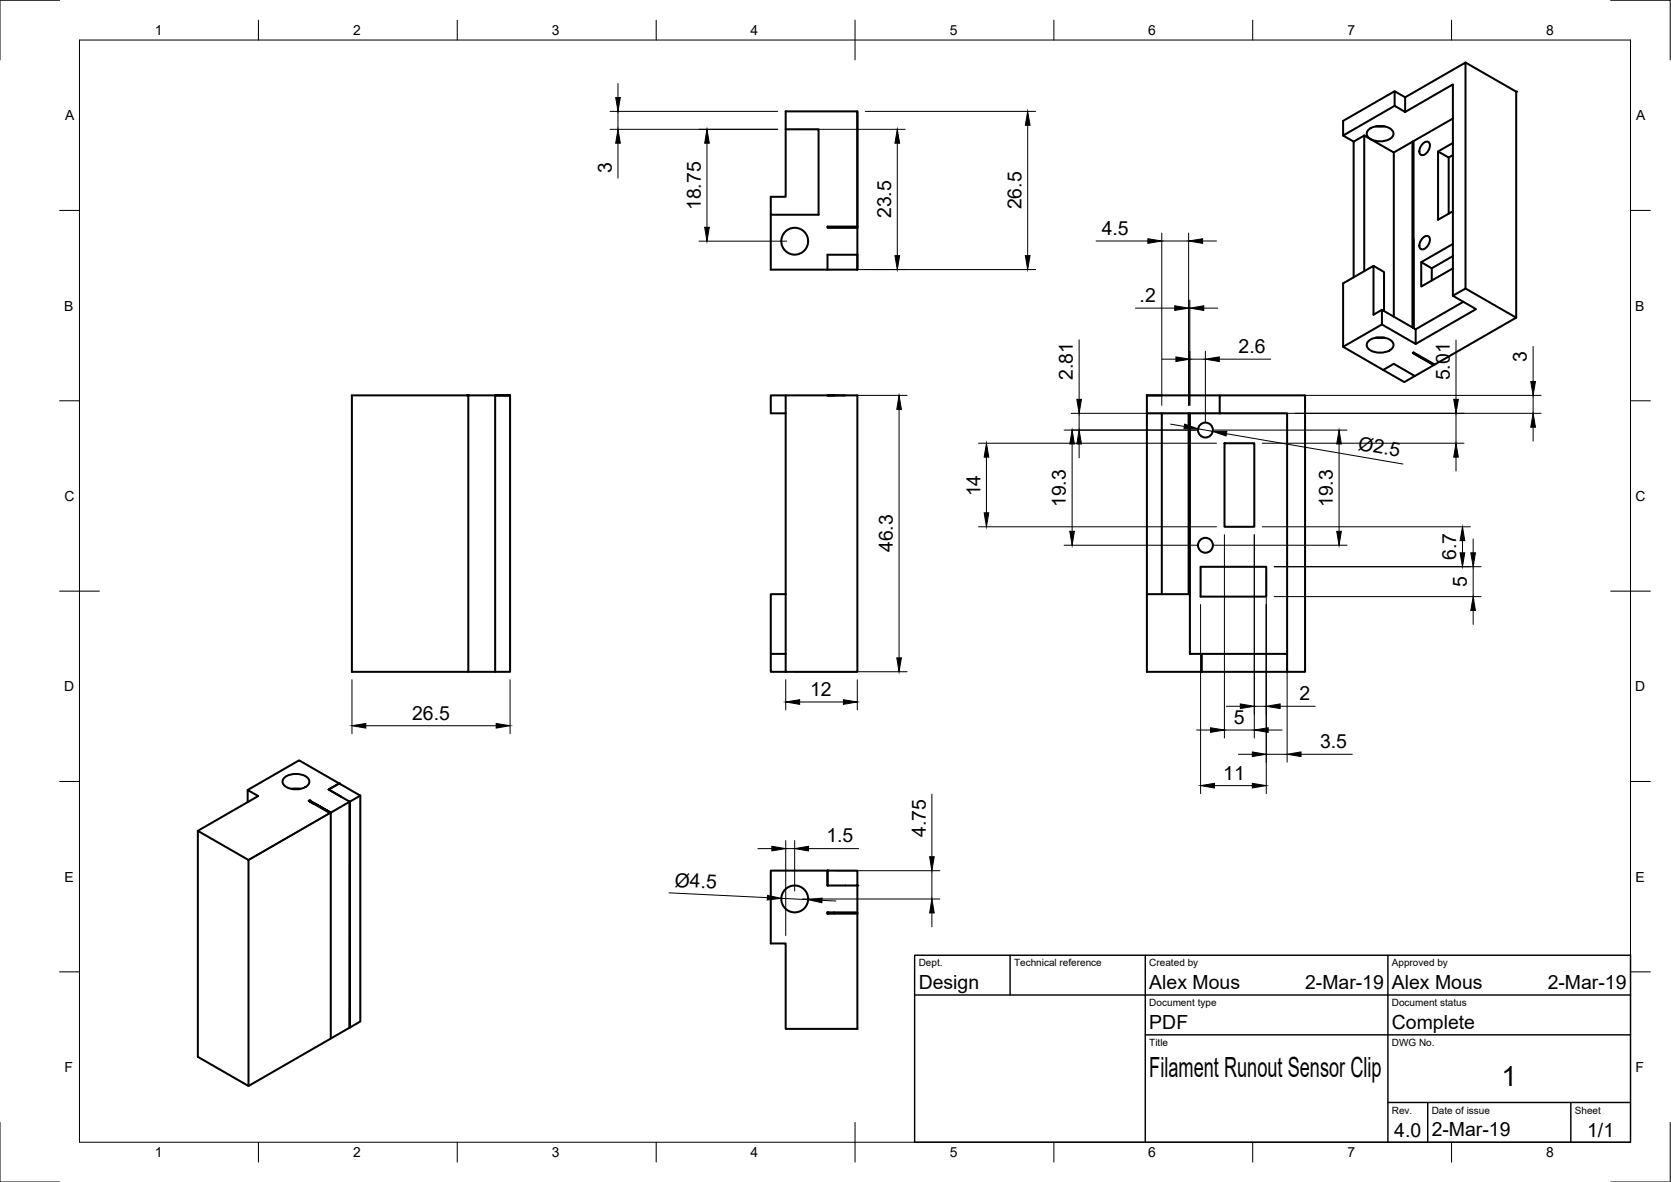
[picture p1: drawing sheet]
<svg xmlns="http://www.w3.org/2000/svg" width="420mm" height="297mm" viewBox="0 0 420 297" stroke-linecap="round" stroke-linejoin="round" font-family="sans-serif">
<!-- layer: Visible -->
<g fill="none" stroke="#000" stroke-width=".51">
<path d="M368.5 15.7l12.7 7.3v56.8l-12.7-7.3M215.6 28v29.3v-29.3h-18.1v21.5h-3.7v4.5h12v-21.5h-8.3M343 34.1l7.5 4.2v41.3M343 34.1l-2.6 1.5v34.1M343 34.1v34.1M344.1 32.6a4.7 4.7 0 0 1 6.1 .4 1.65 1.65 0 0 1-1.4 2.2 4.6 4.6 0 0 1-5-1 1.26 1.26 0 0 1 .3-1.6zM345.9 31.7h2.2M350.7 26.6l-13 7.5 2.7 1.5M350.7 22.9l-13 7.5v3.7M353.3 24.5l15.2-8.8v56.8l-3.2 1.8M353.3 28.1v-3.6l-2.6-1.6v3.7l2.6 1.5 12-6.9v53.1M355.4 35.5v47v-22.3"/>
<path d="M357.9 36a.95 .95 0 0 1 1.2-.3 .95 .95 0 0 1 .4 1.3l-.6 1.2a1.02 1.02 0 0 1-1.1 .8 1.02 1.02 0 0 1-.9-.9l.2-.9zM361.6 38.1l2.7 1.5 1-.6M364.3 39.6v14.1M365.3 35.9l-3.7 2.2v17.1l3.7-2.1M365.3 29.8l-14.8 8.5M193.8 54v13.8h14.3M215.6 56.9h-7.5v.4h7.5v10.5M357.9 59.7a.95 .95 0 0 1 1.2-.3 .95 .95 0 0 1 .4 1.3l-.6 1.2a1.02 1.02 0 0 1-1.1 .8 1.02 1.02 0 0 1-.9-1l.2-.8zM208.1 67.8v-3.8h7.5v3.8M208.1 67.8h7.5M345.4 66.8l2.6 1.6v9.8M347.5 77.9l-2.1 1.2v-12.3l-7.7 4.4v16l10.1 5.8"/>
<path d="M360 67.4v3.1M365.3 74.3l5.8 3.4-15.1 8.7M365.3 64.4l-5.3 3-2.6-1.5M365.3 61.3l-7.9 4.6v6.1l7.9-4.6M367.9 75.8l-11.9 6.9v3.7l-8.5-4.9v-3.6l8.5 4.8M381.2 79.8l-20.7 11.9-5.3-3 .2-.1 5.3 3M117.4 99.4h.4h-29.3v69.4h36M124.5 99.4v69.4h3.7v-69.4M124.5 99.4h3.7zM124.5 99.4h-6.7v69.4M197.5 99.4h-3.7v4.5h3.7M197.5 99.4h18.1v69.4h-18.1"/>
<path d="M197.5 99.4v69.4M209.8 99.4h-1.7h4.4M288.4 99.4h3.7M288.4 99.4h18.3M288.4 99.4v4.5M298.9 99.4h.3M306.7 99.4h21.4v69.4h-4.5v-64.9h-16.9zM344.1 85.7a4.7 4.7 0 0 1 6.1 .4 1.65 1.65 0 0 1-1.4 2.2 4.6 4.6 0 0 1-5-1 1.26 1.26 0 0 1 .3-1.6zM345.9 84.8h2.2M347.5 81.5l-9.8 5.7M347.8 93l5.3 3 2.6-1.5M355.2 82.3v-46.7v46.7"/>
<path d="M355.2 88.7l5.3 3-4.8 2.8-5.2-3.1-2.7 1.6M292.1 103.9v45.4M298.9 103.9v45.4M299.2 103.9v45.4M306.7 103.9h-18.3v45.4M307.9 111.4h7.5v21h-7.5zM197.5 149.3h-3.7v15M288.4 149.3h10.8v15h3M288.4 149.3v19.5h35.2M301.9 142.4h16.5v7.5h-16.5zM197.5 164.3h-3.7v4.5h3.7M323.6 164.3h-21.4v4.5"/>
<path d="M62.3 198.5l12.9-7.4 10.1 5.8-2.7 1.5 3.2 1.8M71.5 195.4a4.7 4.7 0 0 1 6.1 .4 1.65 1.65 0 0 1-1.4 2.3 4.6 4.6 0 0 1-5-1 1.26 1.26 0 0 1 .3-1.7zM73.3 198.3h2.2M75.2 198.2v.1M90.6 199.9v56.8l-28.1 16.2M90.6 199.9l-5.3-3-2.7 1.5 3.2 1.8M90.6 199.9l-2.7 1.6M62.3 201.6v-3.1l2.6 1.6-15.2 8.7v56.8l12.8 7.3v-56.8l-12.8-7.3M77.9 201.2l-.3 .1 1.3 .7-1.3-.7 .3-.1 1.2 .7M78.9 202l4.1 2.3M83 204.3l-20.5 11.8M83.2 204.2l-4.1-2.3 4.1 2.3-.2 .1"/>
<path d="M83.2 204.2v56.8M85.8 200.2l2.1 1.3M87.9 201.5v56.7v-56.7M87.9 201.5l-4.7 2.7M87.9 201.5h.1M208.1 218.8h7.5v3.7h-7.5zM208.1 222.5v-3.7h-14.3v18.3h3.7v21.5h18.1v-29M208.1 229.3h7.5v.3h-7.5zM208.1 229.3v.3M215.6 222.5v6.8"/>
<circle cx="199.8" cy="60.6" r="3.4"/>
<circle cx="303.1" cy="108.1" r="1.87"/>
<circle cx="303.1" cy="137" r="1.87"/>
<circle cx="199.8" cy="225.9" r="3.4"/>
</g>
<g fill="#000">
<circle cx="381.2" cy="23" r=".25"/>
<circle cx="117.8" cy="99.4" r=".25"/>
<circle cx="208.1" cy="99.4" r=".25"/>
<circle cx="288.4" cy="99.4" r=".25"/>
<circle cx="298.9" cy="99.4" r=".25"/>
<circle cx="82.6" cy="198.4" r=".25"/>
<circle cx="85.3" cy="196.9" r=".25"/>
<circle cx="77.6" cy="201.3" r=".25"/>
<circle cx="77.9" cy="201.2" r=".25"/>
<circle cx="208.1" cy="218.8" r=".25"/>
<circle cx="208.1" cy="229.6" r=".25"/>
<circle cx="208.1" cy="222.5" r=".25"/>
<circle cx="208.1" cy="229.3" r=".25"/>
<circle cx="215.6" cy="222.5" r=".25"/>
</g>
<!-- layer: Visible Narrow -->
<path d="M83 204.3l-20.5 11.8" fill="none" stroke="#000" stroke-width=".36"/>
<!-- layer: Border -->
<g fill="none" stroke="#000" stroke-width=".25">
<path d="M15 .1h-15v15M20 10.1h390v276.9h-390zM65 5.1v5M115 5.1v5M165 5.1v5M215 5.1v10M265 5.1v5M315 5.1v5M365 5.1v5M405 .1h15v15M15 52.9h5M410 52.9h5"/>
<path d="M15 100.7h5M410 100.7h5M15 148.6h10M405 148.6h10M15 196.4h5M410 196.4h5M15 244.2h5M410 244.2h5M0 282.1v14.9h15M65 287v5M115 287v5M165 287v5"/>
<path d="M215 282.1v9.9M265 287v5M315 287v5M365 287v5M420 282.1v14.9h-15"/>
</g>
<!-- layer: TitleBlock -->
<path d="M230 240.1h180v46.9h-180zM230 250h180M254 240.1v9.9M288 240.1v46.9M349 240.1v46.9M288 260.1h122M349 277.1h61M359 277.1v9.9M395 277.1v9.9" fill="none" stroke="#000" stroke-width=".36"/>
<!-- layer: Dimensions -->
<g fill="none" stroke="#000" stroke-width=".25">
<path d="M153.4 32.5h42.2M153.4 28h42.2M155.4 21v3.5M155.4 28v4.5M155.4 36v8.8M177.8 36v21.1M199.6 32.5h28M217.6 28h42.8M225.6 36v28.2M258.4 31.5v32.7M292.1 58.6v43.3M298.9 58.6v43.3"/>
<path d="M175.8 60.6h22M199.6 67.7h60.8M275.6 60.6h13M285.5 77.4h9.9M292.1 60.6h6.8M298.9 77.4h.3M299.2 75.4v26.5M302.4 60.6h3.5M302.7 77.4h3.5M199.6 99.4h28.5M271.3 85.4v15M292.2 90.3h3.5"/>
<path d="M299.2 90.3h3.9M303.1 88.3v17.8M306.6 90.3h12.9M325.6 99.4h61.9M366.1 85.5v14.9M385.5 87.1v8.8M385.5 99.4v4.5M226.1 102.9v62.4M246 111.4h59.9M248 114.9v14M267.6 108.1h33.5M269.3 103.9h20.8"/>
<path d="M269.6 111.6v21.9M271.3 103.9v4.2M271.3 111.6v3.5M290.4 103.9h97.1M294.3 106.6l3.5 .6M301.2 107.8l3.7 .6M305.1 108.1h33.6M308.4 109l44.4 7.6M317.4 111.4h50.7M336.7 111.6v21.9M366.1 103.9v7.5M366.1 114.9v3.5"/>
<path d="M385.5 107.4v3.5M246 132.4h59.9M267.6 137h33.5M305.1 137h33.6M307.9 134.4v51.1M315.4 134.4v51.1M317.4 132.4h52.3M367.7 135.9v3M370.4 135.4v3.5M301.9 151.9v47.5M318.4 144.4v55M320.4 142.4h52"/>
<path d="M320.4 149.9h52M370.4 142.4v7.5M370.4 153.4v3.5M88.5 170.8v13.6M128.2 170.8v13.6M197.6 170.8v7.6M199.6 168.8h28.5M201.1 176.4h11M215.6 170.8v7.6M308.4 177.5h3.5M315.4 177.5h3M321.9 177.5h8.8"/>
<path d="M323.6 166.3v25.2M92 182.4h32.8M234.3 199.5v15.8M300.9 183.5h3.5M305.4 197.4h9.5M307.9 183.5h7.5M311.4 189.6h3.5M318.4 189.6h5.2M318.9 183.5h3.5M327.1 189.6h12.9M190.6 213.3h3.5M197.6 211.3v23.8"/>
<path d="M197.6 213.3h2.2M199.8 211.3v12.6M203.3 213.3h12.6M210.1 218.8h26.2M234.3 218.8v7.1M168.2 224.4l24.8 1.2M196.4 225.7l6.8 .4M201.8 225.9h34.5M206.7 226.3l3.5 .1M234.3 229.4v3.5"/>
</g>
<g fill="#000" stroke="#000" stroke-width=".25">
<path d="M154.8 24.5h1.2l-.6 3.5zM155.4 32.5l.6 3.5h-1.2zM177.8 32.5l.6 3.5h-1.2zM225.6 32.5l.6 3.5h-1.2zM258.4 28l.6 3.5h-1.2zM177.2 57.1h1.2l-.6 3.5zM288.6 60l3.5 .6-3.5 .6zM298.9 60.6l3.5-.6v1.2zM225 64.2h1.2l-.6 3.5zM257.8 64.2h1.2l-.6 3.5zM295.4 76.8l3.5 .6-3.5 .6zM299.2 77.4l3.5-.6v1.2z"/>
<path d="M295.7 89.7l3.5 .6-3.5 .6zM303.1 90.3l3.5-.6v1.2zM384.9 95.9h1.2l-.6 3.5zM226.1 99.4l.6 3.5h-1.2zM248 111.4l.6 3.5h-1.1zM269.6 108.1l.6 3.5h-1.2zM271.3 108.1l.6 3.5h-1.1zM270.8 100.4h1.1l-.6 3.5zM297.9 106.6l3.3 1.2-3.5-.1zM304.9 108.4h3.6l-.2 1.2zM336.7 108.1l.6 3.5h-1.2zM366.1 111.4l.6 3.5h-1.2z"/>
<path d="M365.5 100.4h1.2l-.6 3.5zM385.5 103.9l.6 3.5h-1.2zM247.5 128.9h1.1l-.6 3.5zM269 133.5h1.2l-.6 3.5zM336.1 133.5h1.2l-.6 3.5zM367.7 132.4l.6 3.5h-1.2zM367.1 138.9h1.2l-.6 3.5zM369.8 138.9h1.2l-.6 3.5zM370.4 149.9l.6 3.5h-1.2zM197.6 176.4l3.5-.6v1.2zM212.1 175.8l3.5 .6-3.5 .6zM225.5 165.3h1.2l-.6 3.5z"/>
<path d="M311.9 176.9l3.5 .6-3.5 .6zM318.4 177.5l3.5-.6v1.2zM88.5 182.4l3.5-.6v1.2zM124.8 181.8l3.4 .6-3.4 .6zM304.4 182.9l3.5 .6-3.5 .6zM301.9 197.4l3.5-.5v1.1zM314.9 189l3.5 .6-3.5 .5zM314.9 196.9l3.5 .5-3.5 .6zM315.4 183.5l3.5-.6v1.2zM323.6 189.6l3.5-.6v1.1zM194.1 212.7l3.5 .6-3.5 .5zM199.8 213.3l3.5-.6v1.1z"/>
<path d="M233.7 215.3h1.2l-.6 3.5zM193 225l3.4 .7-3.5 .5zM203.2 226.1l3.5-.4v1.2zM234.3 225.9l.6 3.5h-1.2z"/>
</g>
<g font-size="7">
<text x="289" y="270.6">Filament Runout Sensor Clip</text>
<text x="377.5" y="273">1</text>
</g>
<g font-size="4.9">
<text x="153.8" y="43.5" transform="rotate(-90 153.8 43.5)">3</text>
<text x="176.2" y="52.8" transform="rotate(-90 176.2 52.8)">18.75</text>
<text x="256.8" y="52.6" transform="rotate(-90 256.8 52.6)">26.5</text>
<text x="224" y="54.8" transform="rotate(-90 224 54.8)">23.5</text>
<text x="277" y="59">4.5</text>
<text x="286.6" y="75.9">.2</text>
<text x="311.4" y="88.7">2.6</text>
<text x="269.8" y="95.5" transform="rotate(-90 269.8 95.5)">2.81</text>
<text x="364.6" y="95.6" transform="rotate(-90 364.6 95.6)">5.01</text>
<text x="383.9" y="91.1" transform="rotate(-90 383.9 91.1)">3</text>
<text x="341.3" y="113" transform="rotate(10 341.3 113)">Ø2.5</text>
<text x="246.5" y="124.7" transform="rotate(-90 246.5 124.7)">14</text>
<text x="268" y="127.5" transform="rotate(-90 268 127.5)">19.3</text>
<text x="335.1" y="127.5" transform="rotate(-90 335.1 127.5)">19.3</text>
<text x="224.5" y="138.8" transform="rotate(-90 224.5 138.8)">46.3</text>
<text x="366.2" y="140.8" transform="rotate(-90 366.2 140.8)">6.7</text>
<text x="368.9" y="147.5" transform="rotate(-90 368.9 147.5)">5</text>
<text x="203.7" y="174.9">12</text>
<text x="326.7" y="176">2</text>
<text x="103.6" y="180.8">26.5</text>
<text x="310.3" y="181.9">5</text>
<text x="331.9" y="188">3.5</text>
<text x="307.6" y="195.9">11</text>
<text x="207.8" y="211.7">1.5</text>
<text x="232.8" y="210.4" transform="rotate(-90 232.8 210.4)">4.75</text>
<text x="169.6" y="222.8" transform="rotate(3 169.6 222.8)">Ø4.5</text>
<text x="231" y="248.5">Design</text>
<text x="289" y="248.5">Alex Mous</text>
<text x="328.1" y="248.5">2-Mar-19</text>
<text x="350" y="248.5">Alex Mous</text>
<text x="389.1" y="248.5">2-Mar-19</text>
<text x="289" y="258.6">PDF</text>
<text x="350" y="258.6">Complete</text>
<text x="350.6" y="285.7">4.0</text>
<text x="360" y="285.5">2-Mar-19</text>
<text x="399.1" y="285.7">1/1</text>
</g>
<g font-size="3.5">
<text x="39" y="8.8">1</text>
<text x="88.8" y="8.8">2</text>
<text x="138.8" y="8.8">3</text>
<text x="188.7" y="8.8">4</text>
<text x="238.8" y="8.8">5</text>
<text x="288.7" y="8.8">6</text>
<text x="338.8" y="8.8">7</text>
<text x="388.8" y="8.8">8</text>
<text x="16.4" y="30.2">A</text>
<text x="411.4" y="30.2">A</text>
<text x="16.2" y="78">B</text>
<text x="411.2" y="78">B</text>
<text x="16.2" y="125.9">C</text>
<text x="411.2" y="125.9">C</text>
<text x="16.2" y="173.7">D</text>
<text x="411.2" y="173.7">D</text>
<text x="16.2" y="221.6">E</text>
<text x="411.2" y="221.6">E</text>
<text x="16.2" y="269.4">F</text>
<text x="411.2" y="269.4">F</text>
<text x="39" y="290.8">1</text>
<text x="88.8" y="290.8">2</text>
<text x="138.8" y="290.8">3</text>
<text x="188.7" y="290.8">4</text>
<text x="238.8" y="290.8">5</text>
<text x="288.7" y="290.8">6</text>
<text x="338.8" y="290.8">7</text>
<text x="388.8" y="290.8">8</text>
</g>
<g font-size="2.5">
<text x="231" y="242.9">Dept.</text>
<text x="255" y="242.9">Technical reference</text>
<text x="289" y="242.9">Created by</text>
<text x="350" y="242.9">Approved by</text>
<text x="289" y="252.8">Document type</text>
<text x="350" y="252.8">Document status</text>
<text x="289" y="262.9">Title</text>
<text x="350" y="262.9">DWG No.</text>
<text x="350" y="279.9">Rev.</text>
<text x="360" y="279.9">Date of issue</text>
<text x="396" y="279.9">Sheet</text>
</g>
</svg>
